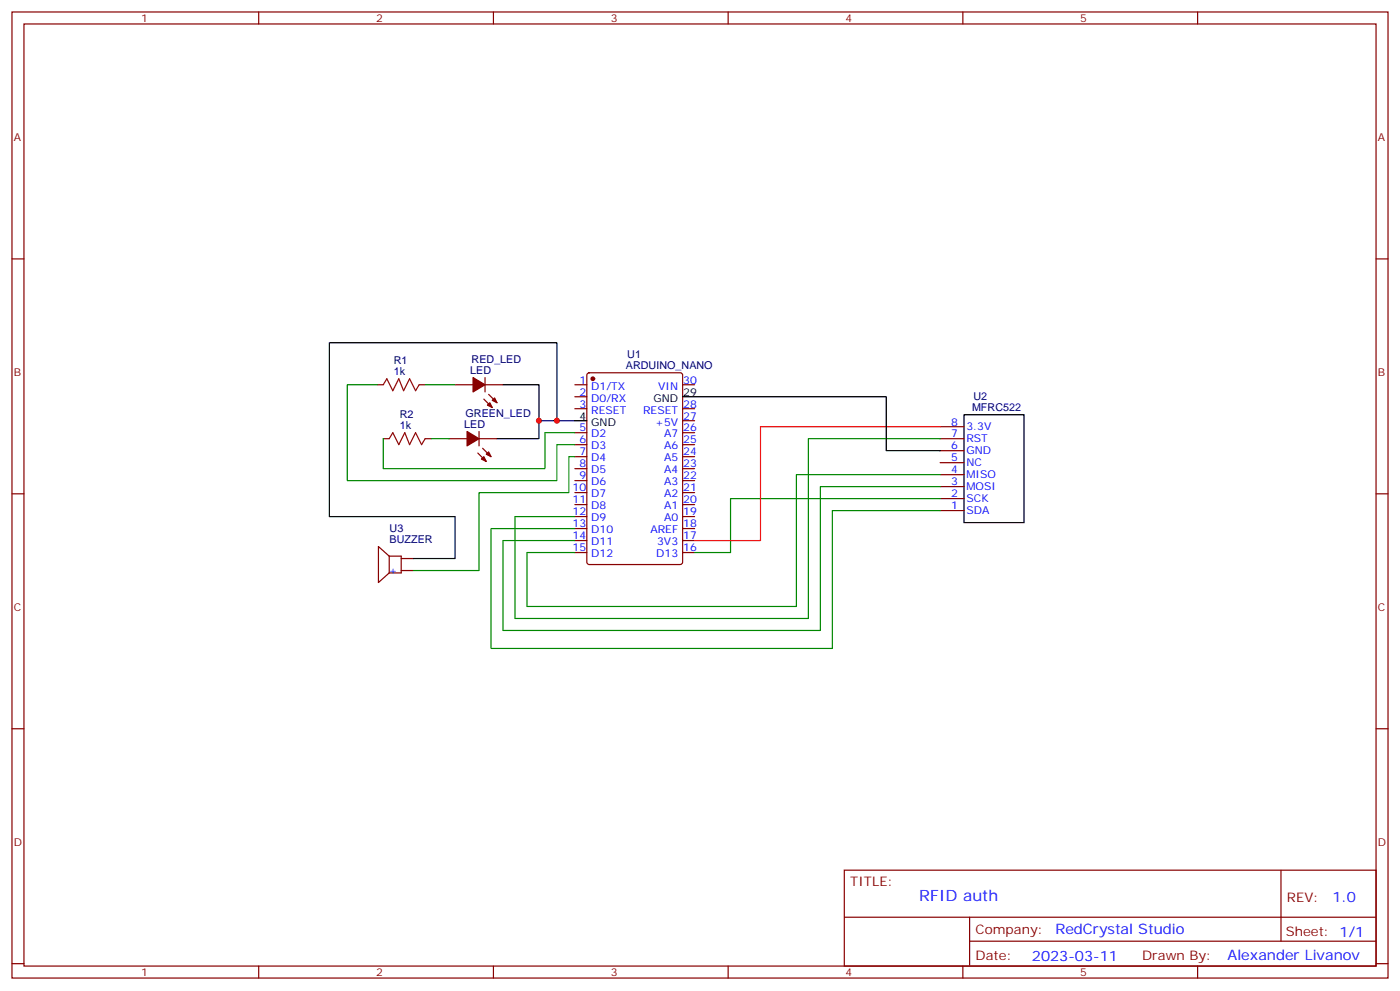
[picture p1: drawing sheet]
<svg xmlns="http://www.w3.org/2000/svg" width="412mm" height="292mm" viewBox="0 0 412 292" stroke-linecap="round" stroke-linejoin="round" font-family="sans-serif">
<g fill="none" stroke="#870000" stroke-width=".35">
<path d="M3.5 3.5h405.4v284.4h-405.4zM7.1 7.1h398.2v277.2h-398.2zM76.2 3.5v3.6M145.3 3.5v3.6M214.5 3.5v3.6M283.6 3.5v3.6M352.8 3.5v3.6M3.5 76.2h3.6M405.3 76.2h3.6M111.1 113.2h1.8M123.5 113.2h1.7M134.1 113.2h5.2"/>
<path d="M142.5 117.5l2.5 2.4M142.9 113.2h5.3M142.9 111.1v4.3M143.9 116.1l2.5 2.4M169.3 113.2h3.6M169.3 116.8h3.6M173.1 109.9l.5-.2h26.8l.6 .4 .1 55.4-.5 .6-27 .1-.7-.5v-55.3zM201.1 113.2h3.5M112.9 129.1h1.8M125.2 129.1h1.8M132.3 129.1h5.3M140.8 133.3l2.4 2.5"/>
<path d="M141.1 129.1h5.3M141.1 127v4.2M142.2 131.9l2.4 2.5M169.3 120.3h3.6M169.3 127.4h3.6M169.3 130.9h3.6M169.3 134.4h3.6M169.3 137.9h3.6M201.1 120.3h3.5M201.1 127.4h3.5M201.1 130.9h3.5M201.1 134.4h3.5"/>
<path d="M201.1 137.9h3.5M201.1 123.8h3.5M276.9 139.7h7.1M276.9 136.2h7.1M276.9 132.6h7.1M276.9 129.1h7.1M276.9 125.6h7.1M3.5 145.3h3.6M169.3 141.5h3.6M169.3 145h3.6M169.3 148.5h3.6M169.3 152h3.6"/>
<path d="M169.3 155.6h3.6M169.3 159.1h3.6M201.1 141.5h3.5M201.1 145h3.5M201.1 148.5h3.5M201.1 152h3.5M201.1 155.6h3.5M201.1 159.1h3.5M276.9 150.3h7.1M276.9 146.8h7.1M276.9 143.2h7.1M405.3 145.3h3.6"/>
<path d="M114.7 163.7h3.5v4.9h-3.5M114.7 163.7v4.9M114.7 163.7l-3.2-2.8v10.5l3.2-2.8M118.2 164.4h3.5M118.2 167.9h3.5M169.3 162.6h3.6M201.1 162.6h3.5M3.5 214.5h3.6M405.3 214.5h3.6M248.7 256.1h156.6v28.2h-156.6zM377.3 256.1v20.9M248.7 270h156.5"/>
<path d="M285.6 277h119.6M285.6 270v14.1M3.5 283.6h3.6M76.2 284.3v3.6M145.3 284.3v3.6M214.5 284.3v3.6M283.6 284.3v3.6M352.8 284.3v3.6M405.3 283.6h3.6"/>
</g>
<g fill="#870000" stroke="#870000" stroke-width=".35">
<path d="M139.3 111.1l3.6 2.1-3.6 2.2z"/>
<path d="M143.6 119.2l.7-.7 .7 1.4z"/>
<path d="M145 117.8l.7-.7 .7 1.4z"/>
<path d="M137.6 127l3.5 2.1-3.5 2.1z"/>
<path d="M141.8 135.1l.7-.7 .7 1.4z"/>
<path d="M143.9 133l.7 1.4-1.4-.7z"/>
<circle cx="174.6" cy="111.5" r=".53"/>
</g>
<path d="M148.2 113.2h10.5v10.6M201.1 116.8h60v15.8h15.8M164 123.8v-22.9h-67v51.1h37.1v12.4h-12.4M169.3 123.8h3.6M284 122.1h17.6v31.7h-17.6z" fill="none" stroke="#000" stroke-width=".35"/>
<path d="M111.1 113.2h-8.8v28.3h61.7v-10.6h5.3M125.2 113.2h8.9M127 129.1h5.3M169.3 127.4h-8.8v10.5h-47.6v-8.8M169.3 134.4h-1.7v10.6h-26.5v22.9h-19.4M276.9 129.1h-38.8v52.9h-86.4v-30h17.6M276.9 139.7h-42.3v38.8h-79.4v-15.9h14.1M276.9 150.3h-31.7v40.6h-100.6v-35.3h24.7M276.9 143.2h-35.2v42.4h-93.5v-26.5h21.1M276.9 146.8h-61.7v15.8h-10.6" fill="none" stroke="#008700" stroke-width=".35"/>
<path d="M276.9 125.6h-52.9v33.5h-19.4" fill="none" stroke="#f00" stroke-width=".35"/>
<path d="M112.9 113.2l1-1.7 1.8 3.5 1.8-3.5 1.4 3.5 1.7-3.5 1.8 3.5 1.1-1.8M114.7 129.1l1-1.7 1.8 3.5 1.7-3.5 1.4 3.5 1.8-3.5 1.8 3.5 1-1.8" fill="none" stroke="#a10000" stroke-width=".35"/>
<path d="M169.3 123.8h-10.6v5.3h-12.3" fill="none" stroke="#003" stroke-width=".35"/>
<g fill="#c00">
<circle cx="158.8" cy="123.8" r=".88"/>
<circle cx="164" cy="123.8" r=".88"/>
</g>
<text font-size="4.6" fill="#00f" x="270.8" y="265.1">RFID auth</text>
<g font-size="4.2" fill="#00f">
<text x="392.5" y="265.4">1.0</text>
<text x="310.9" y="274.9">RedCrystal Studio</text>
<text x="304" y="282.7">2023-03-11</text>
<text x="361.6" y="282.6">Alexander Livanov</text>
</g>
<g font-size="3.9" fill="#800">
<text x="250.5" y="260.7">TITLE:</text>
<text x="379.1" y="265.4">REV:</text>
<text x="287.4" y="274.9">Company:</text>
<text x="378.7" y="275.5">Sheet: 1/1</text>
<text x="287.4" y="282.6">Date:</text>
<text x="336.4" y="282.7">Drawn By:</text>
</g>
<g font-size="3.2" fill="#800">
<text x="41.6" y="6.5">1</text>
<text x="110.8" y="6.5">2</text>
<text x="179.9" y="6.5">3</text>
<text x="249.1" y="6.5">4</text>
<text x="318.2" y="6.5">5</text>
<text x="4.1" y="41.6">A</text>
<text x="405.9" y="41.6">A</text>
<text x="4.1" y="110.8">B</text>
<text x="405.9" y="110.8">B</text>
<text x="4.1" y="179.9">C</text>
<text x="405.9" y="179.9">C</text>
<text x="4.1" y="249.1">D</text>
<text x="405.9" y="249.1">D</text>
<text x="41.6" y="287.3">1</text>
<text x="110.8" y="287.3">2</text>
<text x="179.9" y="287.3">3</text>
<text x="249.1" y="287.3">4</text>
<text x="318.2" y="287.3">5</text>
</g>
<g font-size="3.2" fill="#000080">
<text x="116" y="107.2">R1</text>
<text x="138.9" y="106.8">RED_LED</text>
<text x="184.8" y="105.4">U1</text>
<text x="116" y="110.4">1k</text>
<text x="138.5" y="110.1">LED</text>
<text x="184.4" y="108.7">ARDUINO_NANO</text>
<text x="286.7" y="117.7">U2</text>
<text x="117.8" y="123.1">R2</text>
<text x="136.7" y="125.9">LED</text>
<text x="137.1" y="122.7">GREEN_LED</text>
<text x="286.3" y="121">MFRC522</text>
<text x="117.8" y="126.3">1k</text>
<text x="114.8" y="159.8">BUZZER</text>
<text x="114.8" y="156.6">U3</text>
</g>
<g font-size="3.2" fill="#00f">
<text x="170.7" y="112.9">1</text>
<text x="201.3" y="112.9">30</text>
<text x="170.7" y="116.4">2</text>
<text x="170.7" y="119.9">3</text>
<text x="174.2" y="114.7">D1/TX</text>
<text x="174.2" y="118.2">D0/RX</text>
<text x="193.9" y="114.7">VIN</text>
<text x="201.3" y="119.9">28</text>
<text x="174.2" y="121.7">RESET</text>
<text x="189.4" y="121.7">RESET</text>
<text x="193" y="125.2">+5V</text>
<text x="201.3" y="123.5">27</text>
<text x="280.2" y="125.2">8</text>
<text x="170.7" y="127">5</text>
<text x="170.7" y="130.5">6</text>
<text x="174.2" y="128.8">D2</text>
<text x="195.6" y="128.8">A7</text>
<text x="201.3" y="130.5">25</text>
<text x="201.3" y="127">26</text>
<text x="280.2" y="128.8">7</text>
<text x="284.7" y="130.2">RST</text>
<text x="284.7" y="126.6">3.3V</text>
<text x="170.7" y="134.1">7</text>
<text x="170.7" y="137.6">8</text>
<text x="174.2" y="132.3">D3</text>
<text x="174.2" y="135.8">D4</text>
<text x="195.6" y="135.8">A5</text>
<text x="195.6" y="132.3">A6</text>
<text x="201.3" y="137.6">23</text>
<text x="201.3" y="134.1">24</text>
<text x="280.2" y="135.8">5</text>
<text x="280.2" y="132.3">6</text>
<text x="284.7" y="137.2">NC</text>
<text x="284.7" y="133.7">GND</text>
<text x="170.7" y="141.1">9</text>
<text x="174.2" y="139.3">D5</text>
<text x="174.2" y="142.9">D6</text>
<text x="195.6" y="142.9">A3</text>
<text x="195.6" y="139.3">A4</text>
<text x="201.3" y="141.1">22</text>
<text x="280.2" y="142.9">3</text>
<text x="280.2" y="139.3">4</text>
<text x="284.7" y="140.8">MISO</text>
<text x="168.7" y="144.6">10</text>
<text x="168.7" y="148.2">11</text>
<text x="174.2" y="146.4">D7</text>
<text x="174.2" y="149.9">D8</text>
<text x="195.6" y="149.9">A1</text>
<text x="195.6" y="146.4">A2</text>
<text x="201.3" y="148.2">20</text>
<text x="201.3" y="144.6">21</text>
<text x="280.2" y="149.9">1</text>
<text x="280.2" y="146.4">2</text>
<text x="284.7" y="147.8">SCK</text>
<text x="284.7" y="144.3">MOSI</text>
<text x="168.7" y="151.7">12</text>
<text x="168.7" y="155.2">13</text>
<text x="174.2" y="153.5">D9</text>
<text x="195.6" y="153.5">A0</text>
<text x="201.3" y="155.2">18</text>
<text x="201.3" y="151.7">19</text>
<text x="284.7" y="151.3">SDA</text>
<text x="168.7" y="158.7">14</text>
<text x="174.2" y="157">D10</text>
<text x="174.2" y="160.5">D11</text>
<text x="191.6" y="157">AREF</text>
<text x="193.6" y="160.5">3V3</text>
<text x="201.3" y="158.7">17</text>
<text x="168.7" y="162.3">15</text>
<text x="174.2" y="164">D12</text>
<text x="193.3" y="164">D13</text>
<text x="201.3" y="162.3">16</text>
<text x="114.5" y="169">+</text>
</g>
<g font-size="3.2">
<text x="192.5" y="118.2">GND</text>
<text x="201.3" y="116.4">29</text>
<text x="170.7" y="123.5">4</text>
<text x="174.2" y="125.2">GND</text>
</g>
</svg>
